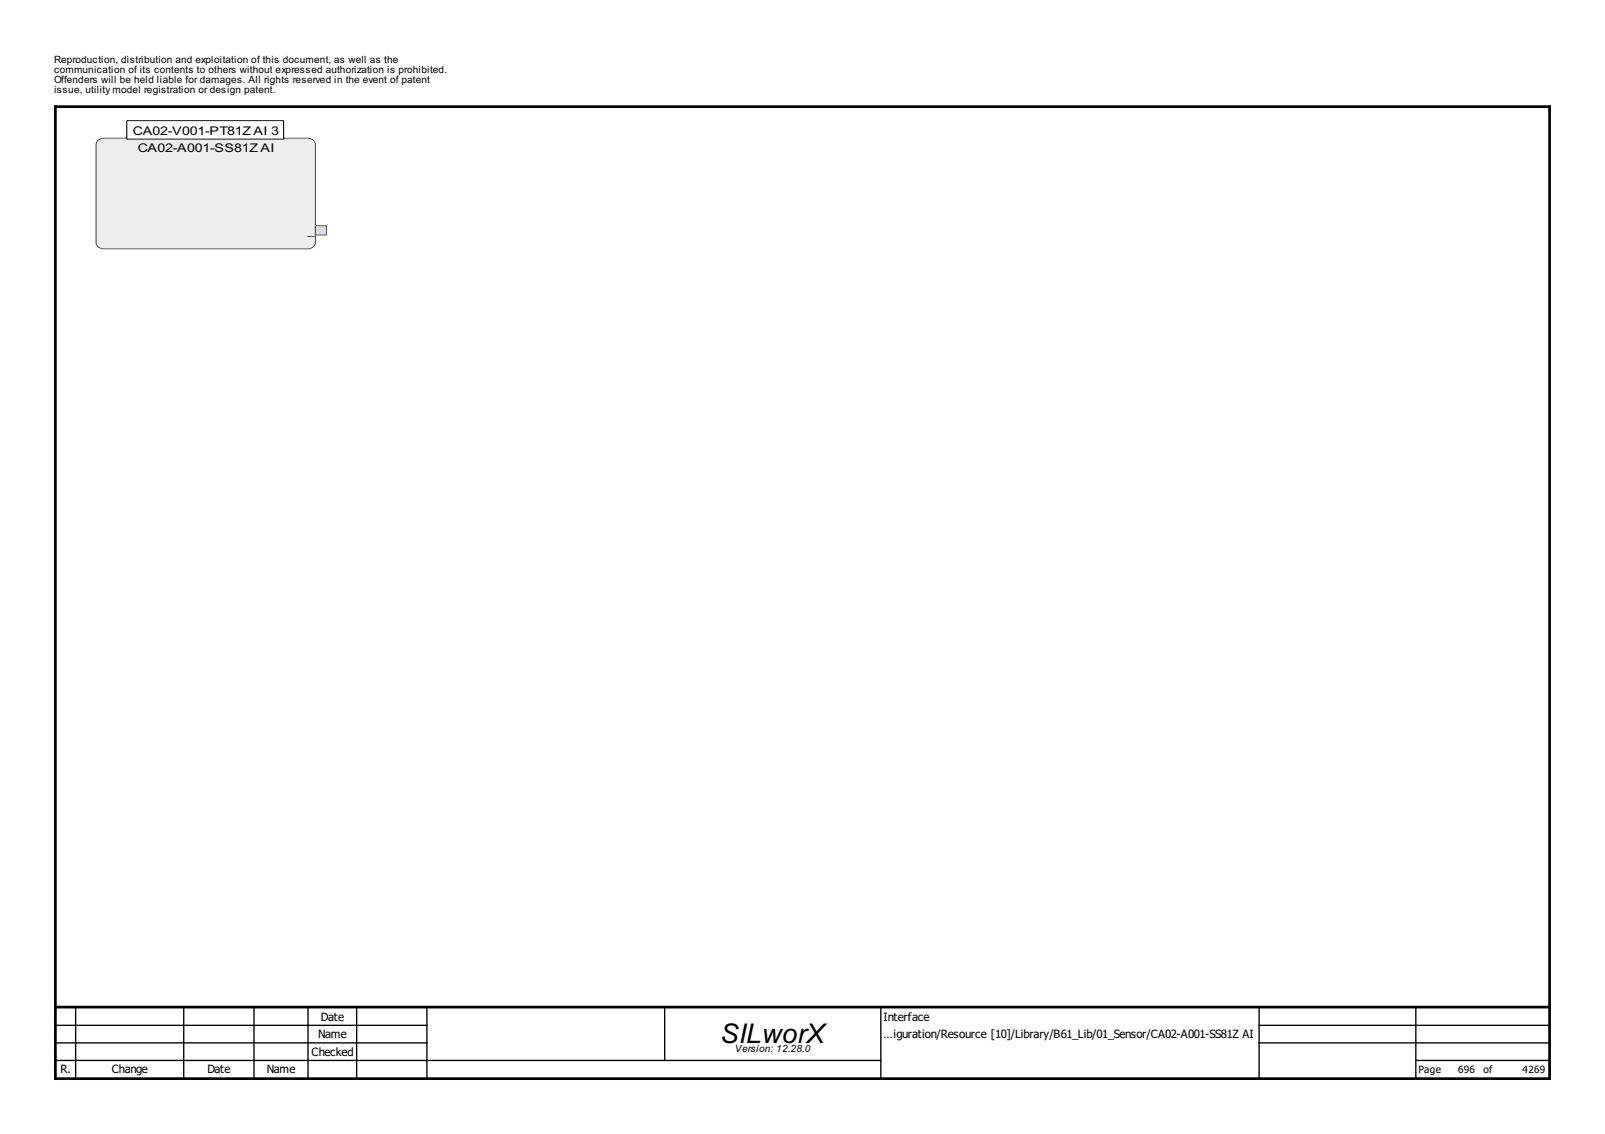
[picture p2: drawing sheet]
<svg xmlns="http://www.w3.org/2000/svg" width="297mm" height="210mm" viewBox="0 0 297 210" stroke-linecap="round" stroke-linejoin="round" font-family="sans-serif">
<path d="M10.3 19.7h276.5v180h-276.5zM10.3 186.4h276.5" fill="none" stroke="#000" stroke-width=".5"/>
<g fill="none" stroke="#000" stroke-width=".25">
<path d="M10.3 189.8h68.7M10.3 193h68.7M10.3 196.3h152.7M14 186.4v13.3M34 186.4v13.3M47 186.4v13.3M57 186.4v13.3M66 186.4v13.3M79 186.4v13.3M123 186.4v9.9M163 186.4v13.3M233 189.8h53.8"/>
<path d="M233 193h53.8M233 186.4v13.3M262 196.3h24.8M262 186.4v13.3"/>
</g>
<path d="M12.5 22h272v162.2h-272z" fill-rule="evenodd" fill="#fff"/>
<path d="M18.1 26.1l.7-.5h.4h37.8a1.35 1.35 0 0 1 1.4 1.2v18.1a1.3 1.3 0 0 1-1.4 1.2h-37.8a1.35 1.35 0 0 1-1.4-1.2v-18.1z" fill-rule="evenodd" fill="#eee"/>
<path d="M18.1 26.1l.7-.5h.4h37.8a1.35 1.35 0 0 1 1.4 1.2v18.1a1.3 1.3 0 0 1-1.4 1.2h-37.8a1.35 1.35 0 0 1-1.4-1.2v-18.1z" fill="none" stroke="#505050" stroke-width=".19"/>
<path d="M23.9 22.7h28.4v2.9h-28.4z" fill-rule="evenodd" fill="#fff"/>
<path d="M23.5 22.3h29v3.4h-29z" fill-rule="evenodd" fill="#fff" stroke="#000" stroke-width=".19"/>
<path d="M58.4 41.8h2v1.7h-2z" fill-rule="evenodd" fill="#d5dbff"/>
<path d="M58.4 41.8h2v1.7h-2z" fill="none" stroke="#505050" stroke-width=".19"/>
<text font-size="5" x="133.4" y="193.1">SILworX</text>
<g font-size="2.2">
<text x="24.6" y="25">CA02-V001-PT81Z AI 3</text>
<text x="25.5" y="28.1">CA02-A001-SS81Z AI</text>
</g>
<g font-size="2.1">
<text x="59.4" y="189">Date</text>
<text x="163.5" y="189">Interface</text>
<text x="57.7" y="195.5">Checked</text>
<text x="58.9" y="192.2">Name</text>
<text x="163.5" y="192.2">…iguration/Resource [10]/Library/B61_Lib/01_Sensor/CA02-A001-SS81Z AI</text>
<text x="11.2" y="198.7">R.</text>
<text x="20.7" y="198.7">Change</text>
<text x="38.4" y="198.7">Date</text>
<text x="49.4" y="198.7">Name</text>
</g>
<g font-size="1.9">
<text x="10" y="11.6">Reproduction, distribution and exploitation of this document, as well as the</text>
<text x="10" y="13.4">communication of its contents to others without expressed authorization is prohibited.</text>
<text x="10" y="15.3">Offenders will be held liable for damages. All rights reserved in the event of patent</text>
<text x="10" y="17.1">issue, utility model registration or design patent.</text>
<text x="57" y="43.4">_</text>
<text x="136" y="194.7">Version: 12.28.0</text>
<text x="262.5" y="198.7">Page</text>
<text x="269.9" y="198.7">696</text>
<text x="274.5" y="198.7">of</text>
<text x="281.8" y="198.7">4269</text>
</g>
</svg>
